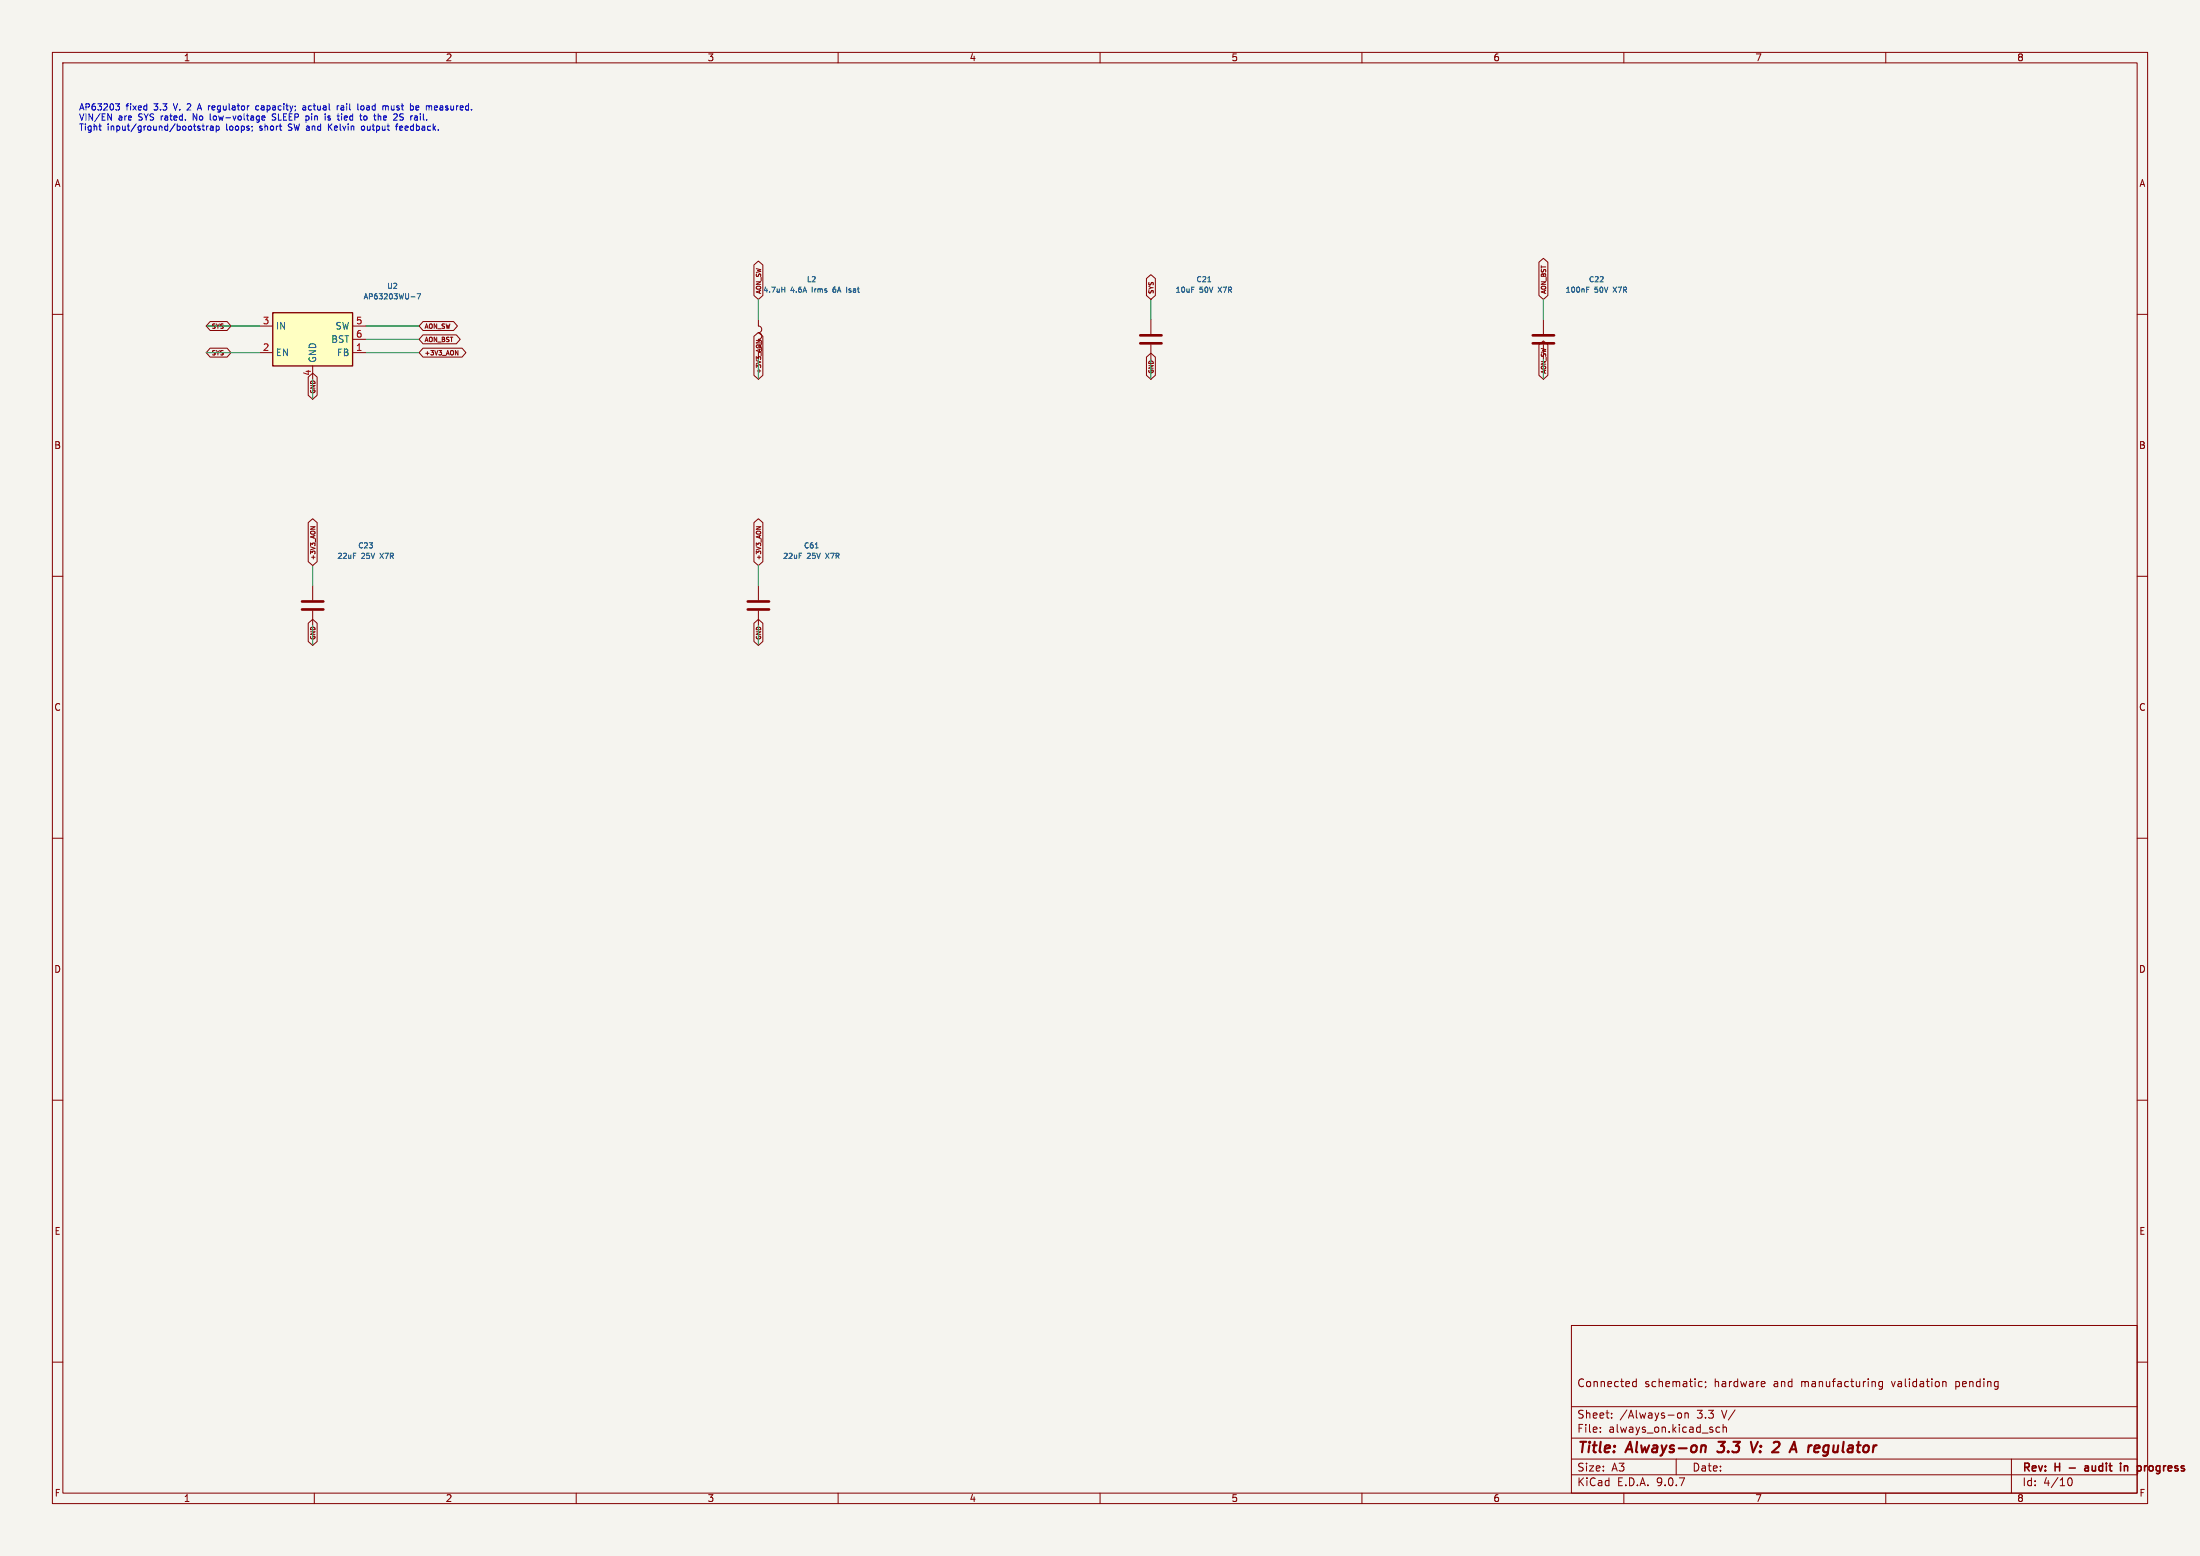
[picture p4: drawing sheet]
<svg xmlns="http://www.w3.org/2000/svg" width="420mm" height="297mm" viewBox="0 0 420 297" stroke-linecap="round" stroke-linejoin="round" font-family="sans-serif">
<path d="M0 0h420v297h-420z" fill="#f5f4ef" stroke="#f5f4ef" stroke-width=".19"/>
<g fill="none" stroke="#840000" stroke-width=".19">
<path d="M10 10h400v277h-400zM12 12h396v273h-396zM60 10v2M110 10v2M160 10v2M210 10v2M260 10v2M310 10v2M360 10v2M10 60h2M144.8 61v1.2a.64 .64 0 0 1 .6 .7 .64 .64 0 0 1-.6 .6 .64 .64 0 0 1 .6 .6 .64 .64 0 0 1-.6 .7 .64 .64 0 0 1 .6 .6 .64 .64 0 0 1-.6 .6M219.7 61v2.8"/>
<path d="M219.7 65.8v2.8M294.6 61v2.8M294.6 65.8v2.8M408 60h2M10 110h2M59.7 111.8v2.8M59.7 116.6v2.8M144.8 111.8v2.8M144.8 116.6v2.8M408 110h2M10 160h2M408 160h2"/>
<path d="M10 210h2M408 210h2M300 253h108v32h-108zM10 260h2M300 278.5h108M300 274.5h108M300 268.5h108M305.5 273.2v.2M305.5 272.5v.1M307.7 270.5v.2M307.7 269.8v.1M311.7 264.4l.2 .3 .5-.1"/>
<path d="M312.4 263.2v1.5M312.4 263.8l-.5-.1-.2 .3M320 278.5v3M320.4 269.8l.3-.1 .3 .3v.4l-.3 .3-.3-.1-.2-.2zM321.7 269.8l.2-.1 .3 .1 .1 .9M321.7 269.7v1M324.4 264.6h.5M324.4 263.8h.5M325.6 263.8v.1M325.7 264.6l-.2 .3M328.3 272.5l-.4-.1-.3 .3 .1 .6h.6M328.9 272.5l.3-.1 .3 .1 .1 .9"/>
<path d="M328.9 271.9v1.5M336.4 263.7l.5 .1v.2l-.7 .2M336.9 264.6l-.5 .1M357.9 263.8l.1 .9M359.4 263.8l-.5-.1-.2 .3 .1 .6h.6M359.4 263.7v1.2l-.3 .3-.4-.1M370.9 263.8h.5l.1 .9M384 278.5v6.5M408 260h2M60 285v2M110 285v2M160 285v2"/>
<path d="M210 285v2M260 285v2M300 281.5h108M310 285v2M360 285v2M394.7 282.7l.2-.5 .2-.1a.8 .8 0 0 1 .5 .7 .8 .8 0 0 1-.5 .8l-.2-.2-.2-.4"/>
</g>
<path d="M398 279.9l.5-.1 .2 .2M405.5 279.8v1M406.1 279.9l-.3-.1-.3 .1M409.4 279.8v1M409.8 279.8l-.3 .1-.1 .2M398.7 280.1l-.5 .1a.29 .29 0 0 0-.2 .3 .29 .29 0 0 0 .2 .3l.5-.1" fill="none" stroke="#840000" stroke-width=".3"/>
<path d="M325.6 276l-.1 1.2M327.8 277l.3 .2M328.1 275.2h1.2M334.3 275.2l.4 2 .9-2M348 277.8l.5 .1M348.5 275.9l-.4 .4-.1 .5 .2 .3 .6 .1" fill="none" stroke="#840000" stroke-width=".4"/>
<path d="M217.7 64h4M217.7 65.5h4M292.6 64h4.1M292.6 65.5h4.1M57.7 114.8h4M57.7 116.3h4M142.7 114.8h4.1M142.7 116.3h4.1" fill="none" stroke="#840000" stroke-width=".51"/>
<path d="M149.2 55.3h.6M149.8 54.8v1M159.1 55v.7M159.1 55.3l-.1 .1M227.5 54.8h.5M230.6 53.8h.5M302.9 55.3h.3M302.9 54.8h.5M67.5 105.6h.4M152.6 105.6h.4M155.6 104.6h.6" fill="none" stroke="#006464" stroke-width=".19"/>
<path d="M52.1 59.7h15.2v10.2h-15.2z" fill="#ffffc2"/>
<path d="M52.1 59.7h15.2v10.2h-15.2z" fill="none" stroke="#840000" stroke-width=".25"/>
<g fill="none" stroke="#840000" stroke-width=".19">
<path d="M143.9 50.6l.9-.8 .8 .8v5.8l-.8 .8-.9-.8zM218.9 53.2l.8-.8 .9 .8v3.2l-.9 .8-.8-.8zM293.8 50l.8-.7 .9 .7v6.4l-.9 .8-.8-.8zM40.1 61.4h3.3l.7 .8-.7 .9h-3.3l-.7-.9zM40.1 66.5h3.3l.7 .8-.7 .9h-3.3l-.7-.9zM49.5 62.2h2.6M49.5 67.3h2.6M58.8 72l.9-.8 .8 .8v3.5l-.8 .7-.9-.7zM59.7 69.9v2.5M67.3 62.2h2.5M67.3 67.3h2.5M67.3 64.8h2.5"/>
<path d="M80.8 63.9h6.3l.8 .9-.8 .8h-6.3l-.8-.8zM80.8 61.4h5.8l.7 .8-.7 .9h-5.8l-.8-.9zM80.8 66.5h7.4l.7 .8-.7 .9h-7.4l-.8-.9zM86.9 66.9l.5 .9v-.9M143.9 64.2l.9-.7 .8 .7v7.4l-.8 .8-.9-.8zM144.4 65h.8l-.8 .5M218.9 68.2l.8-.8 .9 .8v3.4l-.9 .8-.8-.8zM293.8 65.8l.8-.7 .9 .7v5.8l-.9 .8-.8-.8zM58.8 99.8l.9-.8 .8 .8v7.4l-.8 .8-.9-.8zM143.9 99.8l.9-.8 .8 .8v7.4l-.8 .8-.9-.8zM58.8 119l.9-.8 .8 .8v3.4l-.8 .8-.9-.8zM59.3 100.5h.8l-.8 .5"/>
<path d="M143.9 119l.9-.8 .8 .8v3.4l-.8 .8-.9-.8zM144.4 100.5h.8l-.8 .5"/>
</g>
<path d="M78.5 56.7h.7M79.6 56.1h.7l-.4 1" fill="none" stroke="#006464" stroke-width=".19"/>
<g fill="none" stroke="#009600" stroke-width=".19">
<path d="M144.8 57.2v3.8M219.7 57.2v3.8M294.6 57.2v3.8M39.4 62.2h10.1M39.4 67.3h10.1M59.7 72.4v3.8M69.8 62.2h10.2M69.8 67.3h10.2M69.8 64.8h10.2M144.8 68.6v3.8M219.7 68.6v3.8M294.6 68.6v3.8"/>
<path d="M59.7 108v3.8M59.7 119.4v3.8M144.8 108v3.8M144.8 119.4v3.8"/>
</g>
<g fill="none" stroke="#0000c2" stroke-width=".19">
<path d="M22.1 19.8h.7l-.4 .5 .4 .1v.4l-.2 .2h-.4M38.1 19.8l-.4 1.2M18.9 24.1h.4M19.2 24.9h.1M20.6 21.7l.7 1.2v-1.2M36.9 22.9v-1.2l.7 1.2M37.8 20.7h.6M38.2 24.1h-.3l-.2 .1 .1 .2 .4 .1v.3h-.5M38.6 24.1h.4M38.8 23.7v1l.2 .2M39.4 24.1v.8M39.8 24.1l-.4 .2"/>
<path d="M40.1 21.7v1.1l.2 .1M40.5 24.1h-.3M40.7 24.3l-.6 .3 .2 .3 .4-.1M40.7 24.2v.7M41.3 24.1v1.2M41.8 24.2v.5l-.5 .1M49.4 20.3l-.4-.1-.2 .2 .1 .5h.5M50 22.3l.1 .6h.4M50.6 22.3v.1l-.6 .1M52 22.9h.5M52.2 22.3l.3 .1M55 24.8l.2 .1"/>
<path d="M55 23.9l.1 .2M57.8 20.3h.5l.1 .7M58.4 20.5h-.4l-.2 .2 .2 .3 .4-.1M58.8 22.1l.2 .3v.3l-.2 .2M62.6 22.9h.4M62.7 23.7v1.2M62.9 24.2l.5 .7M63 22.2l-.2-.1-.2 .2v.2l.4 .1M63.4 23.7l-.7 .6M64.4 20.2v.8M64.7 20.2l-.3 .2M65.1 20.3h.5"/>
<path d="M65.2 21.7v.1M65.2 22.1v.8M65.5 20.5h-.3l-.2 .2 .1 .2 .4 .1M69 20.3l.3-.1 .2 .2v.4l-.2 .2-.4-.2zM69.1 24.1h.3l.2 .2v.3l-.2 .3-.4-.3zM70.1 22.4l-.3-.3-.4 .3 .2 .5h.2l.3-.2M72.4 22.1l.3 .2v.6M73.7 20.3h.4v.7M75.5 24.1h.5M75.7 23.8v1.1M76.3 22.1l.6 .4M76.5 24.1l-.2 .1v.5l.2 .2"/>
<path d="M76.9 24.3l-.6 .2M76.9 22.8l-.1 .1h-.5M79.4 20.6l.6-.1-.1-.2-.3-.1-.2 .2v.5h.5M80.2 22.1v.8M82.9 20.8l.2 .2 .3-.1M83.4 20.3l-.3-.1-.2 .2M83.5 20.5l-.6 .1"/>
</g>
<g font-size="2.8" fill="#840000">
<text x="301" y="277.9">Title:</text>
<text x="310.6" y="277.9">Always-on</text>
<text x="328.9" y="277.9">3.3</text>
<text x="336" y="277.9">V:</text>
<text x="341" y="277.9">2</text>
<text x="345.2" y="277.9">A</text>
<text x="349.2" y="277.9">regulator</text>
</g>
<g font-size="2.1" fill="#840000">
<text x="301" y="265">Connected</text>
<text x="313.9" y="265">schematic;</text>
<text x="327.3" y="265">hardware</text>
<text x="338.7" y="265">and</text>
<text x="344.1" y="265">manufacturing</text>
<text x="361.6" y="265">validation</text>
<text x="373.9" y="265">pending</text>
<text x="301" y="273.7">File:</text>
<text x="301" y="271">Sheet:</text>
<text x="307.1" y="273.7">always_on.kicad_sch</text>
<text x="309.2" y="271">/Always-on</text>
<text x="324" y="271">3.3</text>
<text x="328.9" y="271">V/</text>
<text x="301" y="281.1">Size:</text>
<text x="307.6" y="281.1">A3</text>
<text x="323" y="281.1">Date:</text>
<text x="386" y="281.3">Rev:</text>
<text x="392.4" y="281.3">H</text>
<text x="395.7" y="281.3">-</text>
<text x="399.3" y="281.3">audit</text>
<text x="406.7" y="281.3">in</text>
<text x="410.5" y="281.3">progress</text>
<text x="301" y="283.9">KiCad</text>
<text x="308.7" y="283.9">E.D.A.</text>
<text x="316.3" y="283.9">9.0.7</text>
<text x="386" y="283.9">Id:</text>
<text x="390.1" y="283.9">4/10</text>
</g>
<g font-size="1.8" fill="#840000">
<text x="35" y="11.9">1</text>
<text x="85" y="11.9">2</text>
<text x="135" y="11.9">3</text>
<text x="185" y="11.9">4</text>
<text x="235" y="11.9">5</text>
<text x="285" y="11.9">6</text>
<text x="335" y="11.9">7</text>
<text x="385" y="11.9">8</text>
<text x="10.3" y="35.9">A</text>
<text x="408.3" y="35.9">A</text>
<text x="10.3" y="85.9">B</text>
<text x="408.2" y="85.9">B</text>
<text x="10.3" y="135.9">C</text>
<text x="408.2" y="135.9">C</text>
<text x="10.3" y="185.9">D</text>
<text x="408.2" y="185.9">D</text>
<text x="10.3" y="235.9">E</text>
<text x="408.3" y="235.9">E</text>
<text x="10.3" y="285.9">F</text>
<text x="35" y="286.9">1</text>
<text x="85" y="286.9">2</text>
<text x="135" y="286.9">3</text>
<text x="185" y="286.9">4</text>
<text x="235" y="286.9">5</text>
<text x="285" y="286.9">6</text>
<text x="335" y="286.9">7</text>
<text x="385" y="286.9">8</text>
<text x="408.3" y="285.9">F</text>
</g>
<g font-size="1.8" fill="#a90000">
<text x="50.1" y="62">3</text>
<text x="67.9" y="62">5</text>
<text x="67.9" y="64.5">6</text>
<text x="50.1" y="67.1">2</text>
<text x="59.4" y="71.8" transform="rotate(-90 59.4 71.8)">4</text>
<text x="67.9" y="67.1">1</text>
</g>
<g font-size="1.8" fill="#006464">
<text x="52.6" y="63.1">IN</text>
<text x="63.2" y="65.6">BST</text>
<text x="63.9" y="63.1">SW</text>
<text x="52.6" y="68.2">EN</text>
<text x="60.6" y="69.3" transform="rotate(-90 60.6 69.3)">GND</text>
<text x="64.2" y="68.2">FB</text>
</g>
<g font-size="1.7" fill="#0000c2">
<text x="15" y="21.4">AP63203</text>
<text x="15" y="23.3">VIN/EN</text>
<text x="22.6" y="23.3">are</text>
<text x="24.1" y="21.4">fixed</text>
<text x="26.6" y="23.3">SYS rated.</text>
<text x="29.5" y="21.4">3.3</text>
<text x="33.5" y="21.4">V. 2</text>
<text x="37.4" y="23.3">No</text>
<text x="38.5" y="21.4">A regulator</text>
<text x="40.8" y="23.3">low-voltage</text>
<text x="50" y="21.4">capacity;</text>
<text x="52.9" y="23.3">SLEEP</text>
<text x="59.2" y="21.4">actual</text>
<text x="59.5" y="23.3">pin</text>
<text x="63.4" y="23.3">is</text>
<text x="65.9" y="21.4">rail</text>
<text x="66.1" y="23.3">tied</text>
<text x="70.1" y="21.4">load</text>
<text x="70.6" y="23.3">to</text>
<text x="73.5" y="23.3">the</text>
<text x="75.1" y="21.4">must</text>
<text x="77.4" y="23.3">2S</text>
<text x="80.6" y="21.4">be</text>
<text x="80.9" y="23.3">rail.</text>
<text x="83.8" y="21.4">measured.</text>
<text x="15" y="25.3">Tight</text>
<text x="20.5" y="25.3">input/ground/bootstrap</text>
<text x="43.3" y="25.3">loops;</text>
<text x="49.9" y="25.3">short</text>
<text x="55.6" y="25.3">SW and</text>
<text x="63.6" y="25.3">Kelvin</text>
<text x="70.2" y="25.3">output</text>
<text x="77" y="25.3">feedback.</text>
</g>
<g font-size="1.4" fill="#006464">
<text x="69.3" y="57.3">AP63203WU-7</text>
<text x="73.8" y="55.3">U2</text>
<text x="150.9" y="56.1">4.6A</text>
<text x="153.9" y="54.1">L2</text>
<text x="155.2" y="56.1">Irms</text>
<text x="159.5" y="56.1">6A</text>
<text x="162.3" y="56.1">Isat</text>
<text x="224.3" y="56.1">10uF</text>
<text x="228.3" y="54.1">C21</text>
<text x="229" y="56.1">50V</text>
<text x="232.8" y="56.1">X7R</text>
<text x="298.8" y="56.1">100nF</text>
<text x="303.2" y="54.1">C22</text>
<text x="304.4" y="56.1">50V</text>
<text x="308.2" y="56.1">X7R</text>
<text x="64.3" y="106.9">22uF</text>
<text x="68.3" y="104.9">C23</text>
<text x="69" y="106.9">25V</text>
<text x="72.8" y="106.9">X7R</text>
<text x="149.4" y="106.9">22uF</text>
<text x="153.4" y="104.9">C61</text>
<text x="154.1" y="106.9">25V</text>
<text x="157.8" y="106.9">X7R</text>
</g>
<text font-size="1.4" fill="#840000" x="145.6" y="56.1">4.7uH</text>
<g font-size="1.2" fill="#840000">
<text x="145.5" y="56.2" transform="rotate(-90 145.5 56.2)">AON_SW</text>
<text x="220.4" y="56.2" transform="rotate(-90 220.4 56.2)">SYS</text>
<text x="295.4" y="56.2" transform="rotate(-90 295.4 56.2)">AON_BST</text>
<text x="40.3" y="62.9">SYS</text>
<text x="81" y="65.5">AON_BST</text>
<text x="81" y="62.9">AON_SW</text>
<text x="40.3" y="68">SYS</text>
<text x="81" y="68">+3V3_AON</text>
<text x="145.5" y="71.4" transform="rotate(-90 145.5 71.4)">+3V3_AON</text>
<text x="220.4" y="71.4" transform="rotate(-90 220.4 71.4)">GND</text>
<text x="295.4" y="71.4" transform="rotate(-90 295.4 71.4)">AON_SW</text>
<text x="60.4" y="75.2" transform="rotate(-90 60.4 75.2)">GND</text>
<text x="60.4" y="107" transform="rotate(-90 60.4 107)">+3V3_AON</text>
<text x="145.5" y="107" transform="rotate(-90 145.5 107)">+3V3_AON</text>
<text x="60.4" y="122.2" transform="rotate(-90 60.4 122.2)">GND</text>
<text x="145.5" y="122.2" transform="rotate(-90 145.5 122.2)">GND</text>
</g>
</svg>
